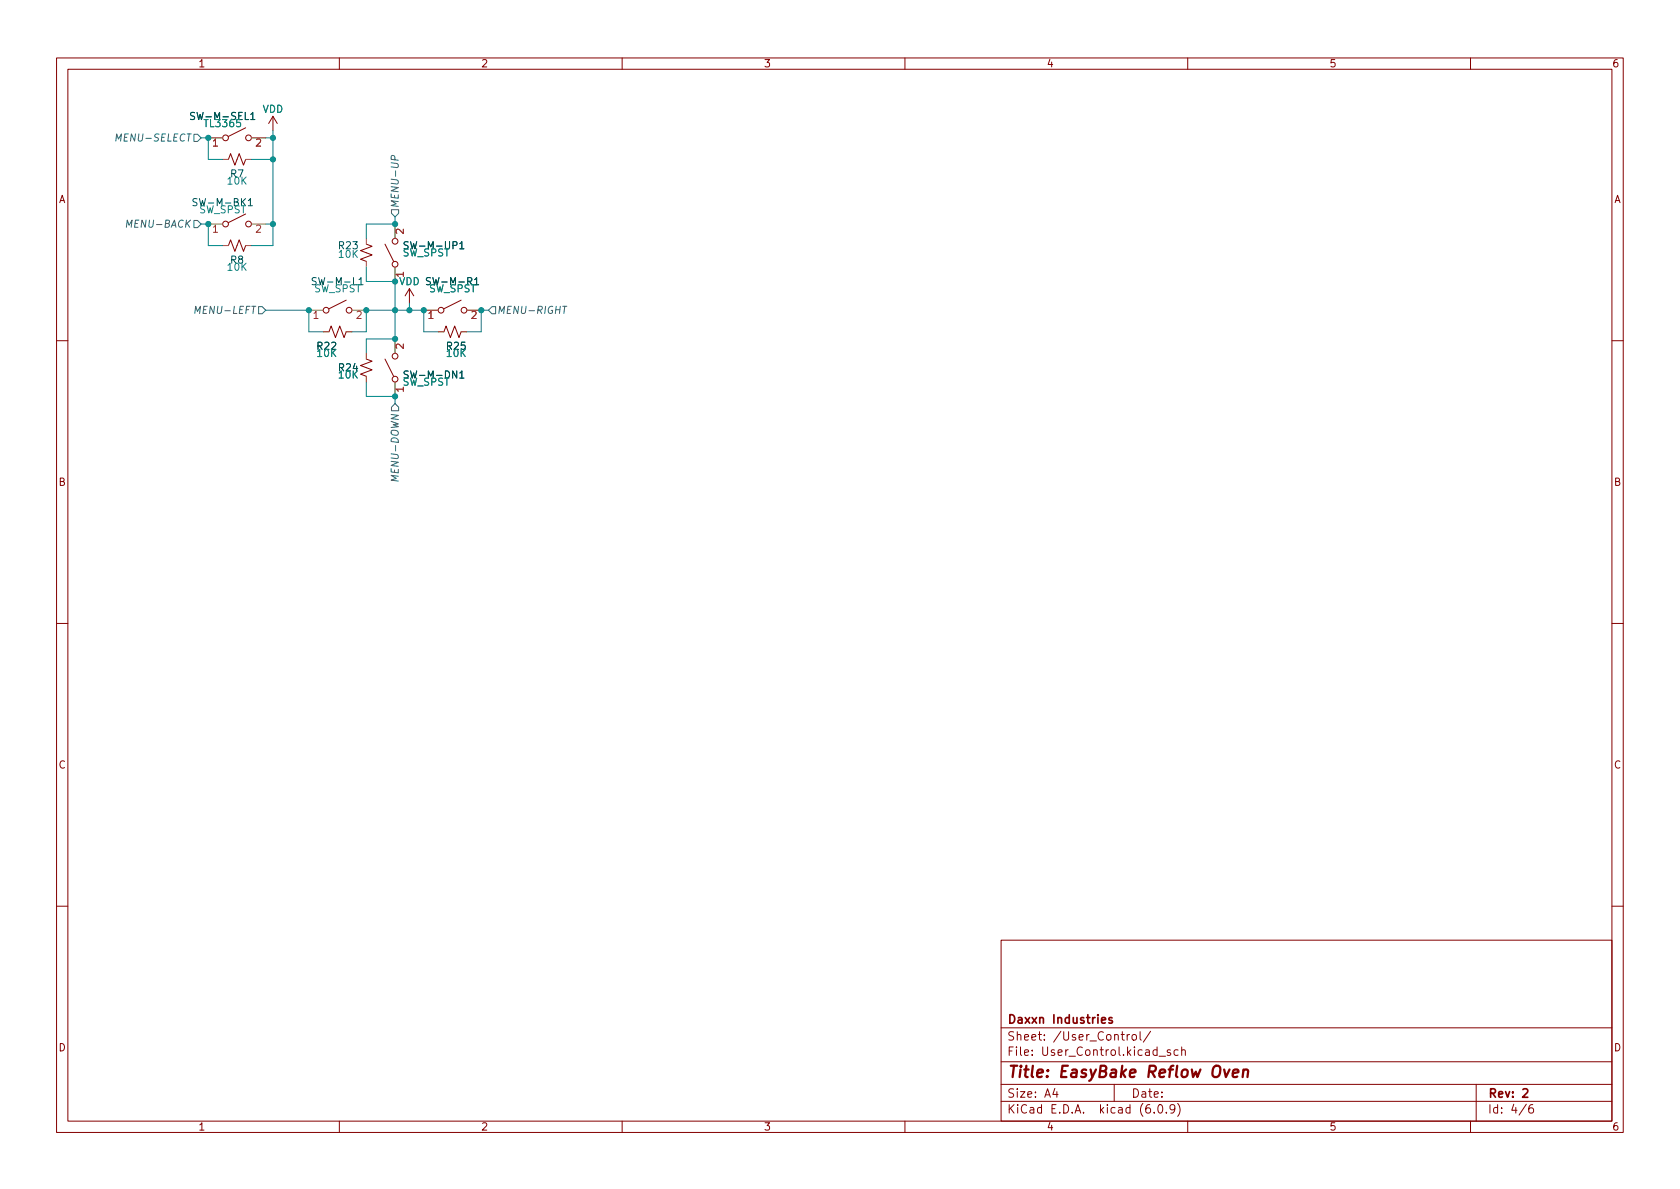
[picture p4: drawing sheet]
<svg xmlns="http://www.w3.org/2000/svg" width="297mm" height="210mm" viewBox="0 0 297 210" stroke-linecap="round" stroke-linejoin="round" font-family="sans-serif">
<g fill="none" stroke="#840000" stroke-width=".18">
<path d="M10 10.2h277v190.1h-277zM12 12.2h273v186.1h-273zM60 10.2v2M110 10.2v2M160 10.2v2M210 10.2v2M260 10.2v2M40.4 28.2l.4-1 .7 2 .8-2 .8 2 .3-1M43.4 22.6l-3 1.5M43.4 37.8l-3 1.6M48.3 20.6l-.8 1.2M48.3 20.6v2.5"/>
<path d="M48.3 20.6l.7 1.2M40.4 43.4l.4-1 .7 2 .8-2 .8 2 .3-1M58.2 58.7l.3-1 .8 2 .8-2 .7 2 .4-1M61.2 53.1l-3 1.5M64.8 43.2l1 .4-2 .7 2 .8-2 .7 1 .4M68.1 43.2l1.5 3M72.4 51l-.8 1.3M72.4 51v2.6M72.4 51l.8 1.3M78.5 58.7l.4-1 .7 2 .8-2 .8 2 .3-1M81.5 53.1l-3 1.5M10 60.2h2"/>
<path d="M64.8 63.5l1 .4-2 .7 2 .8-2 .8 1 .3M68.1 63.5l1.5 3M285 60.2h2M10 110.2h2M285 110.2h2M10 160.2h2M177 166.3h108v32h-108zM285 160.2h2M60 198.3v2M110 198.3v2M160 198.3v2M177 194.8h108"/>
<path d="M177 191.8h108M177 187.8h108M177 181.8h108M186.5 192.5l-.4 1h1M186.9 193v1M197 191.8v3M199.3 182.9v1M199.7 182.9l-.3 .1-.1 .2M200.2 183.1l.2-.2 .5 .2v.5l-.1 .3h-.4l-.2-.1zM201.6 182.4v1.3l.2 .2M203.4 182.4l-1.3 1.9M204.1 196.7v.1"/>
<path d="M204.9 195.4l.2-.1a.81 .81 0 0 1 .6 .7 .81 .81 0 0 1-.3 .8h-.2a.81 .81 0 0 1-.6-.6 .81 .81 0 0 1 .3-.8zM204.9 186.8h1.2M206.2 196.7v.1M206.9 185.7l-.3-.1-.2 .2v.3l.5 .1v.4h-.5M207.7 196l-.3 .3h-.3l-.2-.3 .1-.6 .4-.1 .2 .2a.99 .99 0 0 1-.3 1.3h-.3M208.2 195.1a1.72 1.72 0 0 1 0 2.3M208.3 185.7l-.4-.1-.3 .3v.4l.1 .3h.6M208.9 185.8l.2-.2 .4 .1 .1 .9M208.9 185.1v1.5M210 198.3v2M260 198.3v2M261 191.8v6.5"/>
<path d="M269.9 195.3l-1.3 1.9M271 195.3a.6 .6 0 0 0-.7 .7v.5l.1 .3h.5l.2-.1 .1-.5-.2-.2-.4-.1-.3 .3"/>
<circle cx="39.9" cy="39.6" r=".51"/>
<circle cx="39.9" cy="24.4" r=".51"/>
<circle cx="43.9" cy="24.4" r=".51"/>
<circle cx="43.9" cy="39.6" r=".51"/>
<circle cx="57.7" cy="54.9" r=".51"/>
<circle cx="61.7" cy="54.9" r=".51"/>
<circle cx="69.9" cy="46.7" r=".51"/>
<circle cx="69.9" cy="42.7" r=".51"/>
<circle cx="78" cy="54.9" r=".51"/>
<circle cx="82" cy="54.9" r=".51"/>
<circle cx="69.9" cy="67.1" r=".51"/>
<circle cx="69.9" cy="63" r=".51"/>
</g>
<path d="M196.6 180l-.3-.1-.2 .2v.3l.5 .1v.4h-.5M269.3 192.7l.5-.2 .3 .2v.3l-.9 1h.9" fill="none" stroke="#840000" stroke-width=".3"/>
<path d="M216.4 189.1l.4 1.4 .6-1.4M218 189.8l1-.2-.1-.4-.2-.1-.6 .1-.2 1 .3 .3 .6-.1M219.8 189.3a.49 .49 0 0 1 .9 .1l-.1 1.1M219.9 189.1l-.2 1.4" fill="none" stroke="#840000" stroke-width=".4"/>
<g fill="none" stroke="#a0a006" stroke-width=".18">
<path d="M36.8 24.4h2.6M36.8 39.6h2.6M39.4 28.2h1M43.4 28.2h1M44.4 24.4h2.6M44.4 39.6h2.6M69.8 39.6v2.6M39.4 43.4h1M43.4 43.4h1M54.6 54.9h2.5M57.1 58.7h1.1M61.2 58.7h1"/>
<path d="M62.2 54.9h2.6M64.8 42.2v1M64.8 46.2v1M69.8 47.2v2.6M69.8 59.9v2.6M74.9 54.9h2.6M77.5 58.7h1M81.5 58.7h1M82.5 54.9h2.6M64.8 62.5v1M64.8 66.5v1.1M69.8 67.6v2.5"/>
</g>
<g fill="none" stroke="#005550" stroke-width=".18">
<path d="M34.4 19.9h-.5l-.2 .1v.4l.6 .2 .1 .3-.2 .2h-.5M34.8 35.2l-.4-.1-.3 .3 .1 .3 .6 .2v.4l-.2 .1-.5-.1M43.9 35.5l.4-.4v1.3M43.9 36.4h.7M44.3 20.2l.4-.3v1.2M44.3 21.1h.8M55.9 49.1h-.5l-.2 .1v.4l.6 .2 .1 .3-.2 .3-.5-.1M63.5 49.4l.3-.3v1.3M72.2 42.8l-.5-.1-.2 .2v.3l.5 .3 .2 .3-.3 .2-.5-.1M76.1 49.1h-.5l-.2 .2 .1 .3 .5 .3v.3l-.1 .2-.5-.1M81.3 43.1l.4-.4v1.3M81.3 44h.7"/>
<path d="M83.9 49.4l.4-.3v1.3M72.2 65.7l-.5-.1-.2 .1v.4l.5 .2 .2 .3-.3 .3-.5-.1M81.3 66l.4-.4v1.3M81.3 66.9h.7"/>
</g>
<path d="M20.5 25l.1-1.3 .3 .9 .6-.9-.2 1.3M34.3 39h.6l.7 .6-.7 .7h-.6zM34.3 23.7h.6l.7 .7-.7 .6h-.6zM69.2 37.1h1.3v.6l-.7 .6-.6-.6zM69.8 28.3v-.7l-.2-.1h-.3l-.1 .2v.5l1.2 .1M22.3 40.2l.2-1.3 .3 .9 .6-.9-.2 1.3M34.4 55.4l.2-1.2 .3 .9 .5-.9-.1 1.2M45.7 54.2h.7l.6 .7-.6 .6h-.7zM87 54.2h.6v1.3h-.6l-.6-.6zM99.5 54.2h.7M69.8 71.4l.7 .6v.6h-1.3v-.6zM70.4 84.2l-1.2-.1 .9 .5-.9 .3 1.2 .2" fill="none" stroke="#345372" stroke-width=".18"/>
<g fill="none" stroke="#0a73a0" stroke-width=".18">
<path d="M35.6 39.6h1.2v3.8h2.6M35.6 24.4h1.2v3.8h2.6M44.4 28.2h3.9M47 39.6h1.3M47 24.4h1.3M48.3 23.1v20.3h-3.9M69.8 38.3v1.3h-5v2.6M47 54.9h7.6v3.8h2.5M62.2 58.7h2.6v-3.8h10.1v3.8h2.6M64.8 47.2v2.6h5v10.1h-5v2.6M72.4 53.6v1.3M86.4 54.9h-1.3v3.8h-2.6"/>
<path d="M64.8 67.6v2.5h5v1.3"/>
</g>
<g fill="#028f99" stroke="#028f99" stroke-width=".18">
<circle cx="69.8" cy="49.8" r=".46"/>
<circle cx="64.8" cy="54.9" r=".46"/>
<circle cx="69.8" cy="54.9" r=".46"/>
<circle cx="72.4" cy="54.9" r=".46"/>
<circle cx="69.8" cy="39.6" r=".46"/>
<circle cx="74.9" cy="54.9" r=".46"/>
<circle cx="48.3" cy="28.2" r=".46"/>
<circle cx="48.3" cy="24.4" r=".46"/>
<circle cx="48.3" cy="39.6" r=".46"/>
<circle cx="36.8" cy="39.6" r=".46"/>
<circle cx="36.8" cy="24.4" r=".46"/>
<circle cx="85.1" cy="54.9" r=".46"/>
<circle cx="69.8" cy="59.9" r=".46"/>
<circle cx="69.8" cy="70.1" r=".46"/>
<circle cx="54.6" cy="54.9" r=".46"/>
</g>
<text font-size="2.8" fill="#840000" x="178" y="190.6">Title: EasyBake Reflow Oven</text>
<g font-size="2.1" fill="#840000">
<text x="178" y="184">Sheet: /User_Control/</text>
<text x="178" y="181">Daxxn Industries</text>
<text x="178" y="186.7">File: User_Control.kicad_sch</text>
<text x="178" y="196.9">KiCad E.D.A. kicad (6.0.9)</text>
<text x="178" y="194.1">Size: A4</text>
<text x="200" y="194.1">Date:</text>
<text x="263" y="194.1">Rev: 2</text>
<text x="263" y="196.9">Id: 4/6</text>
</g>
<g font-size="1.8" fill="#840000">
<text x="35" y="11.9">1</text>
<text x="85" y="11.9">2</text>
<text x="135" y="11.9">3</text>
<text x="185" y="11.9">4</text>
<text x="235" y="11.9">5</text>
<text x="285" y="11.9">6</text>
<text x="10.3" y="35.9">A</text>
<text x="285.3" y="35.9">A</text>
<text x="10.3" y="85.9">B</text>
<text x="285.3" y="85.9">B</text>
<text x="10.3" y="135.9">C</text>
<text x="285.3" y="135.9">C</text>
<text x="10.3" y="185.9">D</text>
<text x="285.3" y="185.9">D</text>
<text x="35" y="199.9">1</text>
<text x="85" y="199.9">2</text>
<text x="135" y="199.9">3</text>
<text x="185" y="199.9">4</text>
<text x="235" y="199.9">5</text>
<text x="285" y="199.9">6</text>
</g>
<g font-size="1.8" fill="#005550">
<text x="34.4" y="21.2">SW-M-SEL1</text>
<text x="40.8" y="31.4">R7</text>
<text x="40.8" y="46.6">R8</text>
<text x="60" y="44.1">R23</text>
<text x="55.9" y="50.4">SW-M-L1</text>
<text x="56.1" y="61.8">R22</text>
<text x="60" y="65.7">R24</text>
<text x="79" y="61.8">R25</text>
</g>
<g font-size="1.8" fill="#128875">
<text x="36.3" y="22.5">TL3365</text>
<text x="46.4" y="19.9">VDD</text>
<text x="40.3" y="32.6">10K</text>
<text x="34.9" y="36.4">SW-M-BK1</text>
<text x="35.1" y="37.7">SW_SPST</text>
<text x="40.3" y="47.9">10K</text>
<text x="60" y="45.6">10K</text>
<text x="71.1" y="45.3">SW_SPST</text>
<text x="72.3" y="44.1">SW-M-UP1</text>
<text x="55.5" y="51.7">SW_SPST</text>
<text x="70.5" y="50.4">VDD</text>
<text x="75.8" y="51.7">SW_SPST</text>
<text x="76.1" y="50.4">SW-M-R1</text>
<text x="56.1" y="63.1">10K</text>
<text x="79" y="63.1">10K</text>
<text x="60" y="66.9">10K</text>
<text x="71.1" y="68.2">SW_SPST</text>
<text x="72.2" y="66.9">SW-M-DN1</text>
</g>
<g font-size="1.8" fill="#345372">
<text x="21.3" y="25">MENU-SELECT</text>
<text x="23.2" y="40.3">MENU-BACK</text>
<text x="70.5" y="36.9" transform="rotate(-90 70.5 36.9)">MENU-UP</text>
<text x="35.3" y="55.5">MENU-LEFT</text>
<text x="87.8" y="55.5">MENU-RIGHT</text>
<text x="70.5" y="84.2" transform="rotate(-90 70.5 84.2)">MENU-DOWN</text>
</g>
<g font-size="1.8" fill="#8c5a0a">
<text x="37.6" y="25.9">1</text>
<text x="45.2" y="25.9">2</text>
<text x="37.6" y="41.1">1</text>
<text x="45.2" y="41.1">2</text>
<text x="71.4" y="41.4" transform="rotate(-90 71.4 41.4)">2</text>
<text x="71.4" y="49" transform="rotate(-90 71.4 49)">1</text>
<text x="55.4" y="56.4">1</text>
<text x="63" y="56.4">2</text>
<text x="75.7" y="56.4">1</text>
<text x="83.3" y="56.4">2</text>
<text x="71.4" y="61.7" transform="rotate(-90 71.4 61.7)">2</text>
<text x="71.4" y="69.3" transform="rotate(-90 71.4 69.3)">1</text>
</g>
</svg>
